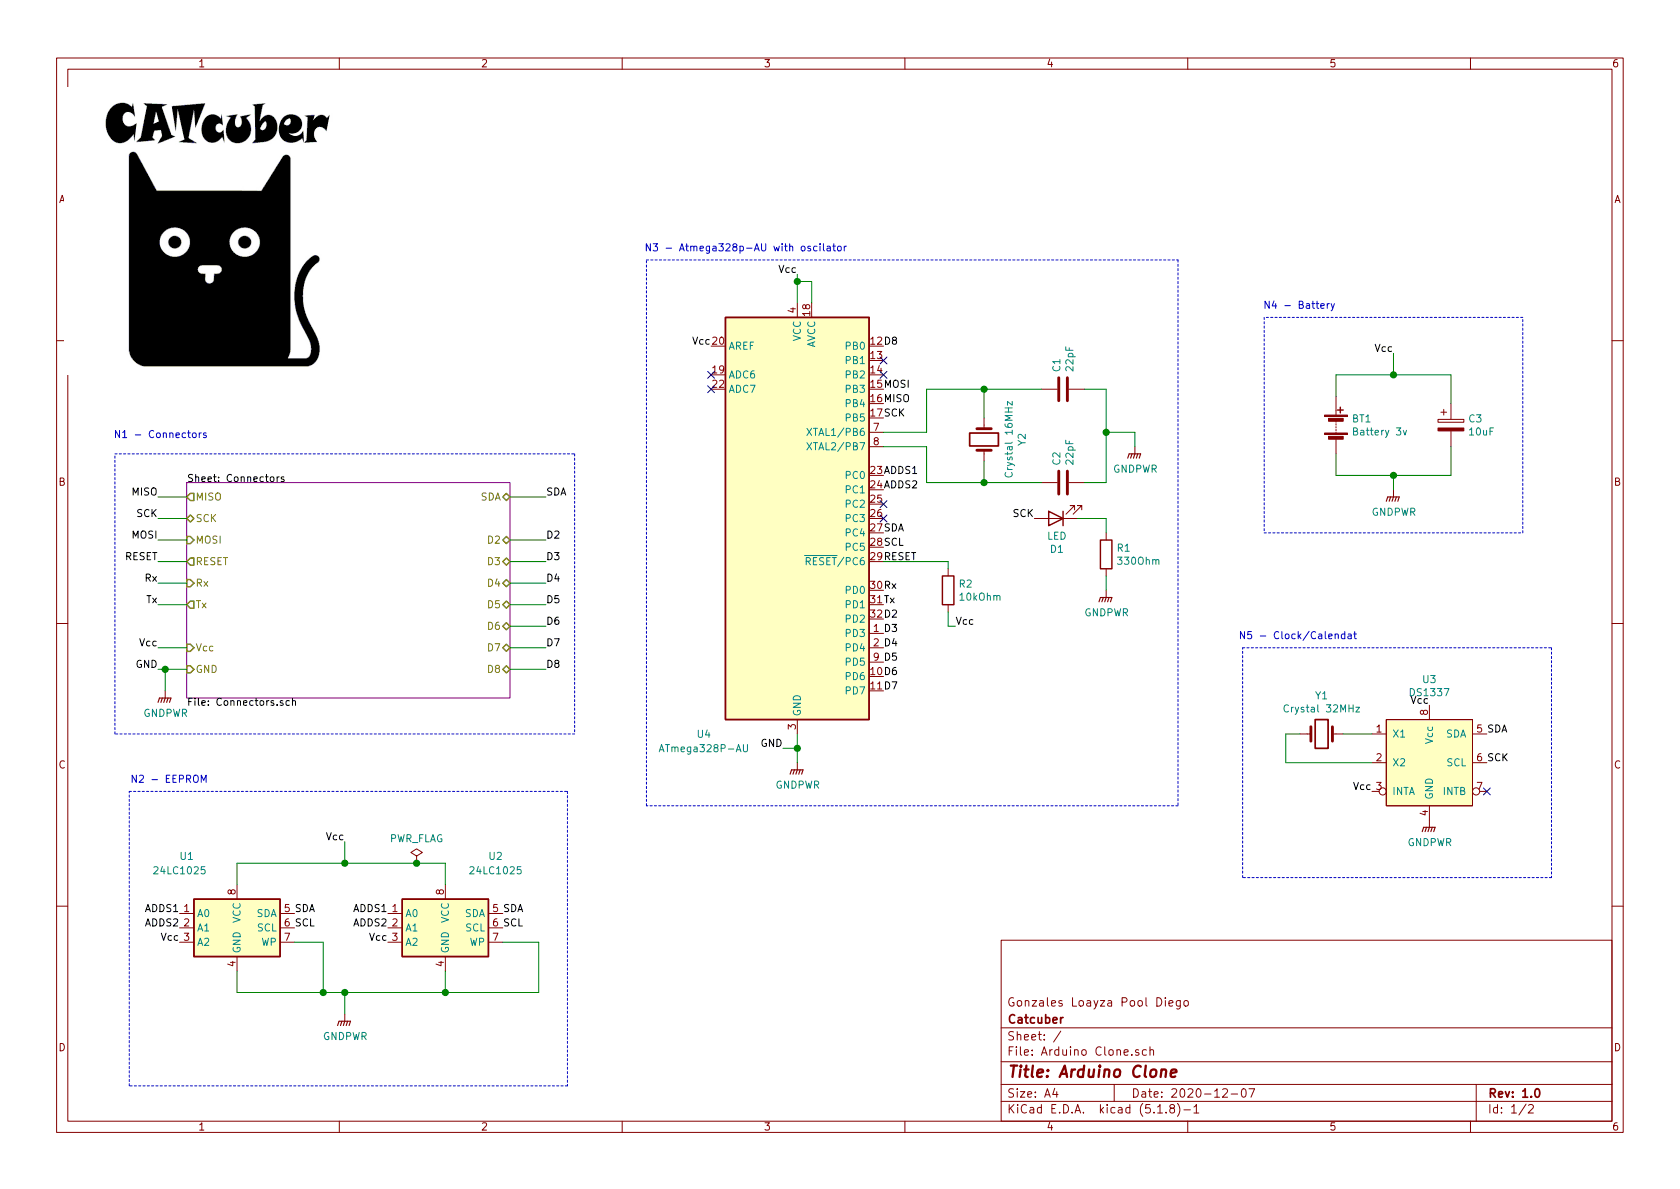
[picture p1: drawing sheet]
EESchema Schematic File Version 4
EELAYER 30 0
EELAYER END
$Descr A4 11693 8268
encoding utf-8
Sheet 1 2
Title "Arduino Clone"
Date "2020-12-07"
Rev "1.0"
Comp "Catcuber"
Comment1 "Gonzales Loayza Pool Diego"
Comment2 ""
Comment3 ""
Comment4 ""
$EndDescr
$Comp
L Device:Battery BT1
U 1 1
P 9300 2950
F 0 "BT1" H 9408 2996 50  0000 L CNN
F 1 "Battery 3v" H 9408 2905 50  0000 L CNN
F 2 "Connector_JST:JST_EH_B2B-EH-A_1x02_P2.50mm_Vertical" V 9300 3010 50  0001 C CNN
F 3 "~" V 9300 3010 50  0001 C CNN
	1    9300 2950
	1    0    0    -1  
$EndComp
$Comp
L Device:C C2
U 1 1
P 7400 3350
F 0 "C2" H 7515 3396 50  0000 L CNN
F 1 "22pF" H 7515 3305 50  0000 L CNN
F 2 "Capacitor_SMD:C_0805_2012Metric" H 7438 3200 50  0001 C CNN
F 3 "~" H 7400 3350 50  0001 C CNN
	1    7400 3350
	0    -1   -1   0   
$EndComp
$Comp
L Device:C C1
U 1 1
P 7400 2700
F 0 "C1" H 7515 2746 50  0000 L CNN
F 1 "22pF" H 7515 2655 50  0000 L CNN
F 2 "Capacitor_SMD:C_0805_2012Metric" H 7438 2550 50  0001 C CNN
F 3 "~" H 7400 2700 50  0001 C CNN
	1    7400 2700
	0    -1   -1   0   
$EndComp
$Comp
L Device:CP C3
U 1 1
P 10100 2950
F 0 "C3" H 10218 2996 50  0000 L CNN
F 1 "10uF" H 10218 2905 50  0000 L CNN
F 2 "Capacitor_SMD:C_0805_2012Metric" H 10138 2800 50  0001 C CNN
F 3 "~" H 10100 2950 50  0001 C CNN
	1    10100 2950
	1    0    0    -1  
$EndComp
$Comp
L Device:LED D1
U 1 1
P 7350 3600
F 0 "D1" H 7343 3817 50  0000 C CNN
F 1 "LED" H 7343 3726 50  0000 C CNN
F 2 "LED_SMD:LED_0805_2012Metric" H 7350 3600 50  0001 C CNN
F 3 "~" H 7350 3600 50  0001 C CNN
	1    7350 3600
	-1   0    0    1   
$EndComp
$Comp
L Memory_EEPROM:24LC1025 U1
U 1 1
P 1650 6450
F 0 "U1" H 1300 6950 50  0000 C CNN
F 1 "24LC1025" H 1250 6850 50  0000 C CNN
F 2 "Package_SO:SOIJ-8_5.3x5.3mm_P1.27mm" H 1650 6450 50  0001 C CNN
F 3 "http://ww1.microchip.com/downloads/en/DeviceDoc/21941B.pdf" H 1650 6450 50  0001 C CNN
	1    1650 6450
	1    0    0    -1  
$EndComp
$Comp
L MCU_Microchip_ATmega:ATmega328P-AU U4
U 1 1
P 5550 3600
F 0 "U4" H 4900 2100 50  0000 C CNN
F 1 "ATmega328P-AU" H 4900 2000 50  0000 C CNN
F 2 "Package_QFP:TQFP-32_7x7mm_P0.8mm" H 5550 3600 50  0001 C CIN
F 3 "http://ww1.microchip.com/downloads/en/DeviceDoc/ATmega328_P%20AVR%20MCU%20with%20picoPower%20Technology%20Data%20Sheet%2040001984A.pdf" H 5550 3600 50  0001 C CNN
	1    5550 3600
	1    0    0    -1  
$EndComp
$Comp
L my~libraries:DS1337_my U3
U 1 1
P 9950 5300
F 0 "U3" H 9950 5881 50  0000 C CNN
F 1 "DS1337" H 9950 5790 50  0000 C CNN
F 2 "Package_SO:SO-8_5.3x6.2mm_P1.27mm" H 9950 5300 50  0001 C CNN
F 3 "" H 9950 5300 50  0001 C CNN
	1    9950 5300
	1    0    0    -1  
$EndComp
$Comp
L Device:Crystal Y2
U 1 1
P 6850 3050
F 0 "Y2" H 6850 3318 50  0000 C CNN
F 1 "Crystal 16MHz" H 6850 3227 50  0000 C CNN
F 2 "Crystal:Crystal_SMD_5032-2Pin_5.0x3.2mm_HandSoldering" H 6850 3050 50  0001 C CNN
F 3 "~" H 6850 3050 50  0001 C CNN
	1    6850 3050
	0    1    1    0   
$EndComp
$Comp
L Memory_EEPROM:24LC1025 U2
U 1 1
P 3100 6450
F 0 "U2" H 3450 6950 50  0000 C CNN
F 1 "24LC1025" H 3450 6850 50  0000 C CNN
F 2 "Package_SO:SOIJ-8_5.3x5.3mm_P1.27mm" H 3100 6450 50  0001 C CNN
F 3 "http://ww1.microchip.com/downloads/en/DeviceDoc/21941B.pdf" H 3100 6450 50  0001 C CNN
	1    3100 6450
	1    0    0    -1  
$EndComp
$Comp
L Device:R R2
U 1 1
P 6600 4100
F 0 "R2" H 6670 4146 50  0000 L CNN
F 1 "10kOhm" H 6670 4055 50  0000 L CNN
F 2 "Resistor_SMD:R_0805_2012Metric" V 6530 4100 50  0001 C CNN
F 3 "~" H 6600 4100 50  0001 C CNN
	1    6600 4100
	1    0    0    -1  
$EndComp
$Comp
L Device:R R1
U 1 1
P 7700 3850
F 0 "R1" H 7770 3896 50  0000 L CNN
F 1 "330Ohm" H 7770 3805 50  0000 L CNN
F 2 "Resistor_SMD:R_0805_2012Metric" V 7630 3850 50  0001 C CNN
F 3 "~" H 7700 3850 50  0001 C CNN
	1    7700 3850
	1    0    0    -1  
$EndComp
Text Label 1100 3450 2    50   ~ 0
MISO
Wire Wire Line
	1100 3450 1300 3450
$Sheet
S 1300 3350 2250 1500
U 5FCEF225
F0 "Connectors" 50
F1 "Connectors.sch" 50
F2 "MISO" O L 1300 3450 50 
F3 "SCK" B L 1300 3600 50 
F4 "RESET" O L 1300 3900 50 
F5 "Vcc" I L 1300 4500 50 
F6 "MOSI" I L 1300 3750 50 
F7 "GND" I L 1300 4650 50 
F8 "Rx" I L 1300 4050 50 
F9 "Tx" O L 1300 4200 50 
F10 "SDA" B R 3550 3450 50 
F11 "D2" B R 3550 3750 50 
F12 "D3" B R 3550 3900 50 
F13 "D4" B R 3550 4050 50 
F14 "D5" B R 3550 4200 50 
F15 "D6" B R 3550 4350 50 
F16 "D7" B R 3550 4500 50 
F17 "D8" B R 3550 4650 50 
$EndSheet
Text Label 6150 2800 0    50   ~ 0
MISO
Text Label 1100 3600 2    50   ~ 0
SCK
Text Label 1100 3900 2    50   ~ 0
RESET
Text Label 1100 4500 2    50   ~ 0
Vcc
Text Label 1100 3750 2    50   ~ 0
MOSI
Text Label 1100 4650 2    50   ~ 0
GND
Wire Wire Line
	1100 3600 1300 3600
Wire Wire Line
	1100 3900 1300 3900
Wire Wire Line
	1100 4500 1300 4500
Wire Wire Line
	1100 3750 1300 3750
Wire Wire Line
	1100 4650 1150 4650
Text Label 6150 2700 0    50   ~ 0
MOSI
Text Label 6150 2900 0    50   ~ 0
SCK
Text Label 6150 3900 0    50   ~ 0
RESET
Text Label 5550 1900 2    50   ~ 0
Vcc
Wire Wire Line
	5550 2100 5550 1950
Text Label 5450 5200 2    50   ~ 0
GND
$Comp
L power:GNDPWR #PWR0101
U 1 1
P 1150 4800
F 0 "#PWR0101" H 1150 4600 50  0001 C CNN
F 1 "GNDPWR" H 1154 4646 50  0000 C CNN
F 2 "" H 1150 4750 50  0001 C CNN
F 3 "" H 1150 4750 50  0001 C CNN
	1    1150 4800
	1    0    0    -1  
$EndComp
Wire Wire Line
	1150 4800 1150 4650
Connection ~ 1150 4650
Wire Wire Line
	1150 4650 1300 4650
Wire Wire Line
	5650 2100 5650 1950
Wire Wire Line
	5650 1950 5550 1950
Connection ~ 5550 1950
Wire Wire Line
	5550 1950 5550 1900
Wire Wire Line
	5450 5200 5550 5200
Wire Wire Line
	5550 5200 5550 5100
Text Label 3800 3450 0    50   ~ 0
SDA
Text Label 3800 3750 0    50   ~ 0
D2
Text Label 3800 3900 0    50   ~ 0
D3
Text Label 3800 4050 0    50   ~ 0
D4
Text Label 3800 4200 0    50   ~ 0
D5
Text Label 3800 4350 0    50   ~ 0
D6
Text Label 3800 4500 0    50   ~ 0
D7
Text Label 3800 4650 0    50   ~ 0
D8
Text Label 1100 4050 2    50   ~ 0
Rx
Text Label 1100 4200 2    50   ~ 0
Tx
Wire Wire Line
	1100 4050 1300 4050
Wire Wire Line
	1100 4200 1300 4200
Wire Wire Line
	3800 3450 3550 3450
Wire Wire Line
	3800 3750 3550 3750
Wire Wire Line
	3550 3900 3800 3900
Wire Wire Line
	3800 4050 3550 4050
Wire Wire Line
	3800 4200 3550 4200
Wire Wire Line
	3550 4350 3800 4350
Wire Wire Line
	3800 4500 3550 4500
Wire Wire Line
	3550 4650 3800 4650
Text Label 6150 4400 0    50   ~ 0
D3
Text Label 6150 4500 0    50   ~ 0
D4
Text Label 6150 4600 0    50   ~ 0
D5
Text Label 6150 4700 0    50   ~ 0
D6
Text Label 6150 4800 0    50   ~ 0
D7
Text Label 6150 2400 0    50   ~ 0
D8
Text Label 6150 3700 0    50   ~ 0
SDA
Text Label 6150 4100 0    50   ~ 0
Rx
Text Label 6150 4200 0    50   ~ 0
Tx
Text Label 6150 4300 0    50   ~ 0
D2
$Comp
L Device:Crystal Y1
U 1 1
P 9200 5100
F 0 "Y1" H 9200 5368 50  0000 C CNN
F 1 "Crystal 32MHz" H 9200 5277 50  0000 C CNN
F 2 "Crystal:Crystal_SMD_MicroCrystal_CC7V-T1A-2Pin_3.2x1.5mm" H 9200 5100 50  0001 C CNN
F 3 "~" H 9200 5100 50  0001 C CNN
	1    9200 5100
	1    0    0    -1  
$EndComp
Wire Wire Line
	9350 5100 9550 5100
Wire Wire Line
	9050 5100 8950 5100
Wire Wire Line
	8950 5100 8950 5300
Wire Wire Line
	8950 5300 9550 5300
$Comp
L power:GNDPWR #PWR0102
U 1 1
P 9950 5700
F 0 "#PWR0102" H 9950 5500 50  0001 C CNN
F 1 "GNDPWR" H 9954 5546 50  0000 C CNN
F 2 "" H 9950 5650 50  0001 C CNN
F 3 "" H 9950 5650 50  0001 C CNN
	1    9950 5700
	1    0    0    -1  
$EndComp
Text Label 9950 4900 2    50   ~ 0
Vcc
Text Label 9550 5500 2    50   ~ 0
Vcc
Text Label 10350 5300 0    50   ~ 0
SCK
NoConn ~ 10350 5500
Text Label 10350 5100 0    50   ~ 0
SDA
Text Label 2400 5850 2    50   ~ 0
Vcc
Wire Wire Line
	1650 6150 1650 6000
Wire Wire Line
	1650 6000 2400 6000
Wire Wire Line
	3100 6000 3100 6150
Wire Wire Line
	2400 5850 2400 6000
Connection ~ 2400 6000
Wire Wire Line
	2400 6000 2900 6000
$Comp
L power:GNDPWR #PWR0103
U 1 1
P 2400 7050
F 0 "#PWR0103" H 2400 6850 50  0001 C CNN
F 1 "GNDPWR" H 2404 6896 50  0000 C CNN
F 2 "" H 2400 7000 50  0001 C CNN
F 3 "" H 2400 7000 50  0001 C CNN
	1    2400 7050
	1    0    0    -1  
$EndComp
Wire Wire Line
	1650 6750 1650 6900
Wire Wire Line
	1650 6900 2250 6900
Wire Wire Line
	3100 6900 3100 6750
Wire Wire Line
	2400 7050 2400 6900
Connection ~ 2400 6900
Wire Wire Line
	2400 6900 3100 6900
Wire Wire Line
	2050 6550 2250 6550
Wire Wire Line
	2250 6550 2250 6900
Connection ~ 2250 6900
Wire Wire Line
	2250 6900 2400 6900
Wire Wire Line
	3500 6550 3750 6550
Wire Wire Line
	3750 6550 3750 6900
Wire Wire Line
	3750 6900 3100 6900
Connection ~ 3100 6900
Text Label 2700 6550 2    50   ~ 0
Vcc
Text Label 1250 6550 2    50   ~ 0
Vcc
Text Label 2050 6350 0    50   ~ 0
SDA
Text Label 3500 6350 0    50   ~ 0
SDA
Text Label 1250 6350 2    50   ~ 0
ADDS1
Text Label 2700 6350 2    50   ~ 0
ADDS1
Text Label 1250 6450 2    50   ~ 0
ADDS2
Text Label 2700 6450 2    50   ~ 0
ADDS2
Text Label 6150 3400 0    50   ~ 0
ADDS2
Text Label 6150 3300 0    50   ~ 0
ADDS1
$Comp
L power:GNDPWR #PWR0104
U 1 1
P 9700 3400
F 0 "#PWR0104" H 9700 3200 50  0001 C CNN
F 1 "GNDPWR" H 9704 3246 50  0000 C CNN
F 2 "" H 9700 3350 50  0001 C CNN
F 3 "" H 9700 3350 50  0001 C CNN
	1    9700 3400
	1    0    0    -1  
$EndComp
Wire Wire Line
	9300 3150 9300 3300
Wire Wire Line
	10100 3300 10100 3100
Text Label 9700 2450 2    50   ~ 0
Vcc
Wire Wire Line
	9300 2750 9300 2600
Wire Wire Line
	9300 2600 9700 2600
Wire Wire Line
	10100 2600 10100 2800
Wire Wire Line
	9700 2450 9700 2600
Connection ~ 9700 2600
Wire Wire Line
	9700 2600 10100 2600
Wire Wire Line
	9300 3300 9700 3300
Wire Wire Line
	9700 3400 9700 3300
Connection ~ 9700 3300
Wire Wire Line
	9700 3300 10100 3300
Wire Wire Line
	6150 3000 6450 3000
Wire Wire Line
	6450 3000 6450 2700
Wire Wire Line
	6450 2700 6850 2700
Wire Wire Line
	6850 2700 6850 2900
Wire Wire Line
	6150 3100 6450 3100
Wire Wire Line
	6450 3100 6450 3350
Wire Wire Line
	6450 3350 6850 3350
Wire Wire Line
	6850 3350 6850 3200
Wire Wire Line
	6850 2700 7250 2700
Connection ~ 6850 2700
Wire Wire Line
	6850 3350 7250 3350
Connection ~ 6850 3350
Wire Wire Line
	7550 2700 7700 2700
Wire Wire Line
	7700 2700 7700 3000
Wire Wire Line
	7700 3350 7550 3350
$Comp
L power:GNDPWR #PWR0105
U 1 1
P 7900 3100
F 0 "#PWR0105" H 7900 2900 50  0001 C CNN
F 1 "GNDPWR" H 7904 2946 50  0000 C CNN
F 2 "" H 7900 3050 50  0001 C CNN
F 3 "" H 7900 3050 50  0001 C CNN
	1    7900 3100
	1    0    0    -1  
$EndComp
Wire Wire Line
	7900 3100 7900 3000
Wire Wire Line
	7900 3000 7700 3000
Connection ~ 7700 3000
Wire Wire Line
	7700 3000 7700 3350
Wire Wire Line
	7700 3700 7700 3600
Wire Wire Line
	7700 3600 7500 3600
Text Label 7200 3600 2    50   ~ 0
SCK
$Comp
L power:GNDPWR #PWR0106
U 1 1
P 7700 4100
F 0 "#PWR0106" H 7700 3900 50  0001 C CNN
F 1 "GNDPWR" H 7704 3946 50  0000 C CNN
F 2 "" H 7700 4050 50  0001 C CNN
F 3 "" H 7700 4050 50  0001 C CNN
	1    7700 4100
	1    0    0    -1  
$EndComp
Wire Wire Line
	7700 4100 7700 4000
Wire Wire Line
	6600 3950 6600 3900
Wire Wire Line
	6600 3900 6150 3900
Text Label 6650 4350 0    50   ~ 0
Vcc
Wire Wire Line
	6600 4250 6600 4350
Wire Wire Line
	6600 4350 6650 4350
$Comp
L power:GNDPWR #PWR0107
U 1 1
P 5550 5300
F 0 "#PWR0107" H 5550 5100 50  0001 C CNN
F 1 "GNDPWR" H 5554 5146 50  0000 C CNN
F 2 "" H 5550 5250 50  0001 C CNN
F 3 "" H 5550 5250 50  0001 C CNN
	1    5550 5300
	1    0    0    -1  
$EndComp
Wire Wire Line
	5550 5300 5550 5200
Connection ~ 5550 5200
Text Label 6150 3800 0    50   ~ 0
SCL
Text Label 2050 6450 0    50   ~ 0
SCL
Text Label 3500 6450 0    50   ~ 0
SCL
NoConn ~ 6150 2500
NoConn ~ 6150 2600
NoConn ~ 6150 3500
NoConn ~ 6150 3600
Text Label 4950 2400 2    50   ~ 0
Vcc
NoConn ~ 4950 2600
NoConn ~ 4950 2700
$Comp
L power:PWR_FLAG #FLG0101
U 1 1
P 2900 6000
F 0 "#FLG0101" H 2900 6075 50  0001 C CNN
F 1 "PWR_FLAG" H 2900 6173 50  0000 C CNN
F 2 "" H 2900 6000 50  0001 C CNN
F 3 "~" H 2900 6000 50  0001 C CNN
	1    2900 6000
	1    0    0    -1  
$EndComp
Connection ~ 2900 6000
Wire Wire Line
	2900 6000 3100 6000
Wire Notes Line
	8650 4500 10800 4500
Wire Notes Line
	10800 4500 10800 6100
Wire Notes Line
	10800 6100 8650 6100
Wire Notes Line
	8650 6100 8650 4500
Wire Notes Line
	900  5500 3950 5500
Wire Notes Line
	3950 5500 3950 7550
Wire Notes Line
	3950 7550 900  7550
Wire Notes Line
	900  7550 900  5500
Wire Notes Line
	4500 1800 8200 1800
Wire Notes Line
	8200 1800 8200 5600
Wire Notes Line
	8200 5600 4500 5600
Wire Notes Line
	4500 5600 4500 1800
Wire Notes Line
	8800 2200 8800 3700
Wire Notes Line
	8800 3700 10600 3700
Wire Notes Line
	10600 3700 10600 2200
Wire Notes Line
	10600 2200 8800 2200
Wire Notes Line
	800  3150 4000 3150
Wire Notes Line
	4000 3150 4000 5100
Wire Notes Line
	4000 5100 800  5100
Wire Notes Line
	800  5100 800  3150
Text Notes 9450 4450 2    50   ~ 0
N5 - Clock/Calendat
Text Notes 1450 5450 2    50   ~ 0
N2 - EEPROM
Text Notes 5900 1750 2    50   ~ 0
N3 - Atmega328p-AU with oscilator
Text Notes 9300 2150 2    50   ~ 0
N4 - Battery
Text Notes 1450 3050 2    50   ~ 0
N1 - Connectors
$EndSCHEMATC
